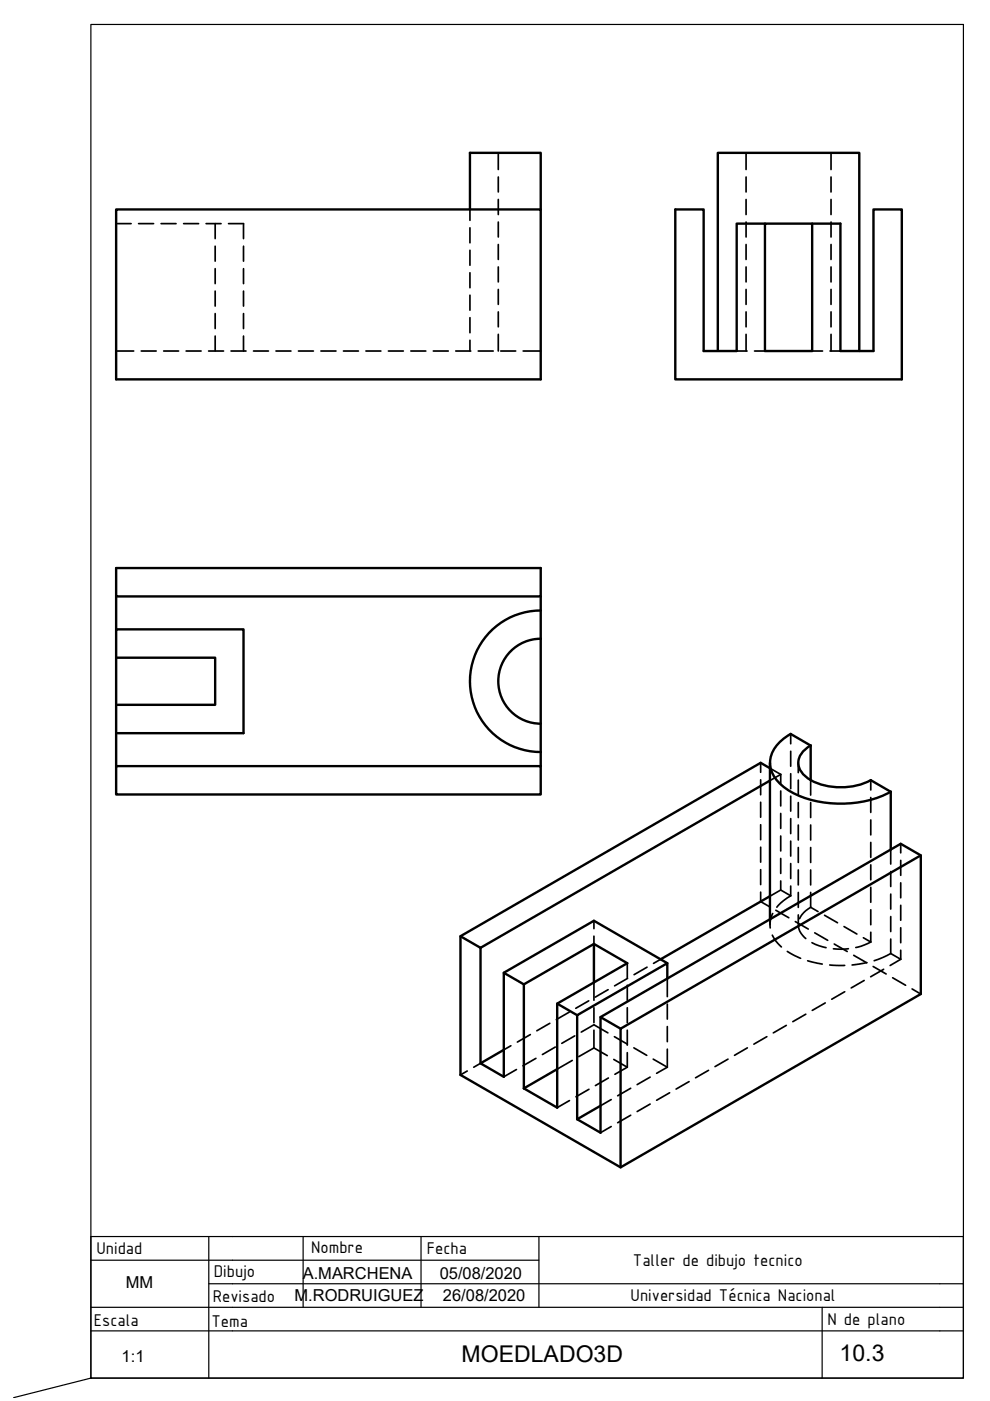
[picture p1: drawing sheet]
<svg xmlns="http://www.w3.org/2000/svg" width="210mm" height="297mm" viewBox="0 0 210 297" stroke-linecap="round" stroke-linejoin="round" font-family="sans-serif">
<!-- layer: MD_Visible -->
<g fill="none" stroke="#000" stroke-width=".51">
<path d="M24.6 44.4h90v36h-90zM99.6 44.4v-12h15v12M162.2 47.4h-6v27h-7v-30h-6v36h48v-36h-6v30h-7v-27h-6M162.2 47.4h10v27h-10zM152.2 74.4v-42h30v42M24.6 120.4h90v6h-90zM24.6 139.4h21v10h-21M24.6 139.4v-6h27v22h-27M24.6 126.4v7M24.6 139.4v23M114.6 129.4a15 15 0 0 0-15 15 15 15 0 0 0 15 15M114.6 135.4v24"/>
<path d="M114.6 126.4v9M114.7 135.4a9 9 0 0 0-9.1 9 9 9 0 0 0 9.1 9M114.6 159.4v3M167.6 155.6l4.3 2.5M167.7 155.6a7.7 7.7 0 0 0-4.4 6.1 6.8 6.8 0 0 0 3.2 5.4 22.8 22.8 0 0 0 18.5 2.4l2.6-1 1.3-.6M171.9 158.1v7.3M171.9 158a4.1 4.1 0 0 0-2.4 4.8 7 7 0 0 0 5.4 3.7 14.3 14.3 0 0 0 9.7-1.1M24.6 162.4h90v6h-90zM163.2 162.9l-1.9-1.2-63.7 36.8v29.4l34 19.6 63.6-36.7v-29.4l-4.2-2.5-63.7 36.7M163.2 165.5l-61.3 35.5M163.2 161.7v33.2M184.6 165.4l4.3 2.5"/>
<path d="M188.9 167.9v12.2M97.6 198.5l4.3 2.5M163.2 190l-23.1 13.4M195.2 181.4l-63.6 36.7v29.4M101.9 201v24.4M106.8 206.2l4.3 2.5M118.1 212.8l4.3 2.4M125.9 200.1l7.1 4.1-14.9 8.6v22l-7-4M125.9 208.3v-8.2l-14.8 8.6v22.1M131.6 218.1l-4.3-2.5v24.6l-4.9-2.9M141.5 204.2l-15.6-9-19.1 11v22.1l-4.9-2.9 4.9-2.8M141.5 207.5v-3.3l-19.1 11v22.1"/>
<path d="M118.1 226.7l-7 4.1M127.3 234.4l-4.9 2.9"/>
</g>
<!-- layer: MD_Oculto -->
<g fill="none" stroke="#000" stroke-width=".36">
<path d="M105.6 32.4v3.5M105.6 37.5v3.2M158.2 32.4v3.5M158.2 37.5v3.2M176.2 32.4v3.5M176.2 37.5v3.2M24.6 47.4h3.2M29.4 47.4h3.2M34.1 47.4h3.2M38.9 47.4h3.2M43.7 47.4h3.2M45.6 47.4v3.2"/>
<path d="M45.6 52.2v3.2M45.6 57v3.1M48.5 47.4h3.1v3.2M51.6 52.2v3.2M51.6 57v3.1M99.6 44.4v2.3M99.6 48.3v3.2M99.6 53.1v3.1M99.6 57.8v3.2M105.6 42.3v3.2M105.6 47.1v3.1M105.6 51.8v3.2"/>
<path d="M105.6 56.6v3.2M158.2 42.3v3.2M158.2 47.1v3.1M158.2 51.8v3.2M158.2 56.6v3.2M176.2 42.3v3.2M176.2 47.1v3.1M176.2 51.8v3.2M176.2 56.6v3.2M24.6 74.4h3.7M29.9 74.4h3.2M34.7 74.4h3.2"/>
<path d="M39.5 74.4h3.1M44.2 74.4h3.2M45.6 61.7v3.2M45.6 66.5v3.2M45.6 71.2v3.2M49 74.4h3.2M51.6 61.7v3.2M51.6 66.5v3.2M51.6 71.2v3.2M53.7 74.4h3.2M58.5 74.4h3.2M63.3 74.4h3.1"/>
<path d="M68 74.4h3.2M72.8 74.4h3.2M77.6 74.4h3.2M82.3 74.4h3.2M87.1 74.4h3.2M91.9 74.4h3.1M96.6 74.4h3.2M99.6 62.6v3.2M99.6 67.4v3.1M99.6 72.1v2.3M101.4 74.4h3.2M105.6 61.4v3.1"/>
<path d="M105.6 66.1v3.2M105.6 70.9v3.5M106.2 74.4h3.1M110.9 74.4h3.7M156.2 74.4h2.2M158.2 61.4v3.1M158.2 66.1v3.2M158.2 70.9v3.5M160 74.4h2.2M172.2 74.4h2.2M176 74.4h2.2M176.2 61.4v3.1"/>
<path d="M176.2 66.1v3.2M176.2 70.9v3.5M167.6 155.6v2.1M167.6 159.3v3.2M161.3 161.7v2M161.3 165.3v3.2M161.3 170.1v3.2M161.3 174.9v3.1M161.3 179.6v3.2M163.2 162.9l2.3 1.3M165.5 164.2v1.9M165.5 167.7v3.2"/>
<path d="M165.5 172.5v3.1M165.5 177.2v3.2M165.5 164.2l-2.3 1.3M167.6 164v3.2M167.6 168.8v3.2M167.6 173.6v3.1M167.6 178.3v3.2M169.3 161.7v2.1M169.3 165.4v3.2M169.3 170.2v3.1M169.3 174.9v3.2M169.3 179.7v3.2"/>
<path d="M171.9 165.4v3.2M171.9 170.2v3.1M171.9 174.9v3.2M171.9 179.7v3.2M184.6 165.4v2.1M184.6 169.1v3.2M184.6 173.8v3.2M184.6 178.6v3.2M191 178.9v1.9M125.9 195.2v1.7M125.9 198.5v1.6M161.3 189.1v2.1l1.8 1"/>
<path d="M161.3 184.4v3.2M163.2 194.9v1.1M163.8 198.3l.7 1.2 1.2 1.3M163.8 193.7l-.4 1.4-.1 1.6M164.5 193l2.7 1.6M165.5 182v3.2M165.5 186.8v1.9M167.6 189.9l-1.4 1-1.5 1.4M167.6 189.9l-2.1-1.2-2.3 1.3M167.6 183.1v3.2M167.6 187.9v2M168.6 195.4l2.8 1.6"/>
<path d="M169.3 184.4v3.2M169.3 189.2v3.2M169.3 194v2M169.3 196.3v.1a4.1 4.1 0 0 0 1.5 2.6M171.9 192.4l-1.5 1.1-.9 1.3M171.9 184.4v3.2M171.9 189.2v3.2M171.9 192.4l1.5 .9M172.2 199.9l1.4 .6 1.5 .4M172.7 197.8l2.8 1.6M174.8 194.1l2.8 1.5M179 196.4l2.7 1.6"/>
<path d="M183.1 198.8l1.5 .9M184.6 199.7l-2 .9-1.2 .3M184.6 183.4v3.1M184.6 188.1v3.2M184.6 192.9v3.2M184.6 197.7v2M188.9 180.1v3.1M188.9 184.8v3.2M188.9 189.6v3.1M188.9 194.3v3.2M188.9 199.1v3.1M191 182.4v3.2"/>
<path d="M191 187.2v3.2M191 191.9v3.2M191 196.7v3.2M112.4 219.4l-2.7 1.5M116.6 217l-2.8 1.5M120.7 214.6l-2.8 1.6M121.9 219.6l-2.8 1.6M123.2 218.8l2.7-1.5 3 1.7M124.8 212.2l-2.7 1.6M125.9 208.3v3.8M125.9 213.7v3.1M125.9 218.4v3.8"/>
<path d="M128.9 209.8l-2.7 1.6M130.3 219.8l2.7 1.6M133 204.2v3.1M133 208.9v3.2M133 213.7v3.1M133 218.4v3.2M133.1 207.4l-2.8 1.6M137.2 205.1l-2.8 1.6M140.1 203.4l-1.5 .9M141.5 207.5v3.8M141.5 212.9v3.2M141.5 217.7v3.2"/>
<path d="M162.6 219.8l-2.8 1.6M166.7 217.4l-2.7 1.6M166.9 201.7l2.8 1.5M170.8 215l-2.7 1.6M171.2 203.7l3.1 .7M175 212.6l-2.8 1.6M175.9 204.6l3.2 .1M176.9 200.2l2.7 1.5M179.1 210.3l-2.8 1.6M179.9 201.1l-3.2 .1M181 202.5l2.8 1.6M183.2 207.9l-2.7 1.6"/>
<path d="M183.8 204.1l-3.1 .5M185.1 204.9l2.8 1.6M187.4 205.5l-2.8 1.6M188.9 202.2l-3.6 1.5M188.9 202.2l2.1 1.2M189.3 207.3l2.7 1.6M191 203.4l-2.3 1.3M191 201.5v1.9M193.4 209.7l1.8 1.1M99.1 227.1l-1.5 .8M101.9 225.4l-1.5 .9M108.3 221.7l-1.5 .9"/>
<path d="M109.5 226.8l-2.7 1.5M113.6 224.4l-2.7 1.6M117.7 222l-2.7 1.6M120.7 233.3l-2.6 1.5M121.3 224.8l-3.2 1.9M124.9 230.9l-2.8 1.6M125.9 222.2l-3.2 1.8M125.9 222.2l2.9 1.6M129 228.6l-2.8 1.6M129.6 233.1l-2.3 1.3M129.6 238.8l-2.3 1.4M130.1 224.6l2.9 1.7"/>
<path d="M133 226.3l-2.6 1.5M133 223.2v3.1M133.7 230.7l-2.7 1.6M133.7 236.5l-2.7 1.5M134.4 222.2l2.7 1.6M137.8 228.4l-2.7 1.6M137.8 234.1l-2.7 1.6M138.5 224.6l3 1.7M141.5 226.3l-2.3 1.3M141.5 222.4v3.9M142 231.7l-2.8 1.6M146.1 229.3l-2.8 1.6"/>
<path d="M150.2 226.9l-2.7 1.6M154.4 224.6l-2.8 1.5M158.5 222.2l-2.8 1.6"/>
</g>
<!-- layer: 0 -->
<path d="M19.3 267.2h95M19.3 277.2h180M44.3 272.2h155M44.3 262.2v30M64.3 262.2v15M89.3 262.2v15M114.3 262.2v15M199.3 262.2h-180v30l-16.4 4.1M19.3 282.2h180" fill="none" stroke="#000" stroke-width=".25"/>
<!-- layer: Cotas -->
<path d="M19.3 5.2h185v287h-185z" fill="none" stroke="#000" stroke-width=".25"/>
<!-- layer: CajetinLine -->
<path d="M174.3 277.2v15M199.3 272.2h5v20h-185M199.3 262.2h5v10M199.3 277.2h5M199.3 282.2h5" fill="none" stroke="#000" stroke-width=".25"/>
<g font-size="4.9">
<text x="97.9" y="288.8">MOEDLADO3D</text>
<text x="178" y="288.5">10.3</text>
</g>
<g font-size="3.9">
<text x="20.5" y="265.8">Unidad</text>
<text x="66" y="265.6">Nombre</text>
<text x="90.5" y="265.9">Fecha</text>
<text x="134.2" y="268.4">Taller de dibujo tecnico</text>
<text x="45.3" y="270.7">Dibujo</text>
<text x="133.7" y="275.9">Universidad Técnica Nacional</text>
<text x="19.9" y="281.1">Escala</text>
<text x="44.8" y="281.3">Tema</text>
<text x="45.1" y="276.1">Revisado</text>
<text x="175.4" y="280.9">N de plano</text>
</g>
<g font-size="3.5">
<text x="26.7" y="273.2">MM</text>
<text x="62.4" y="275.8">M.RODRUIGUEZ</text>
<text x="64.2" y="271.1">A.MARCHENA</text>
<text x="93.2" y="271.1">05/08/2020</text>
<text x="93.9" y="275.9">26/08/2020</text>
<text x="25.8" y="288.8">1:1</text>
</g>
</svg>
